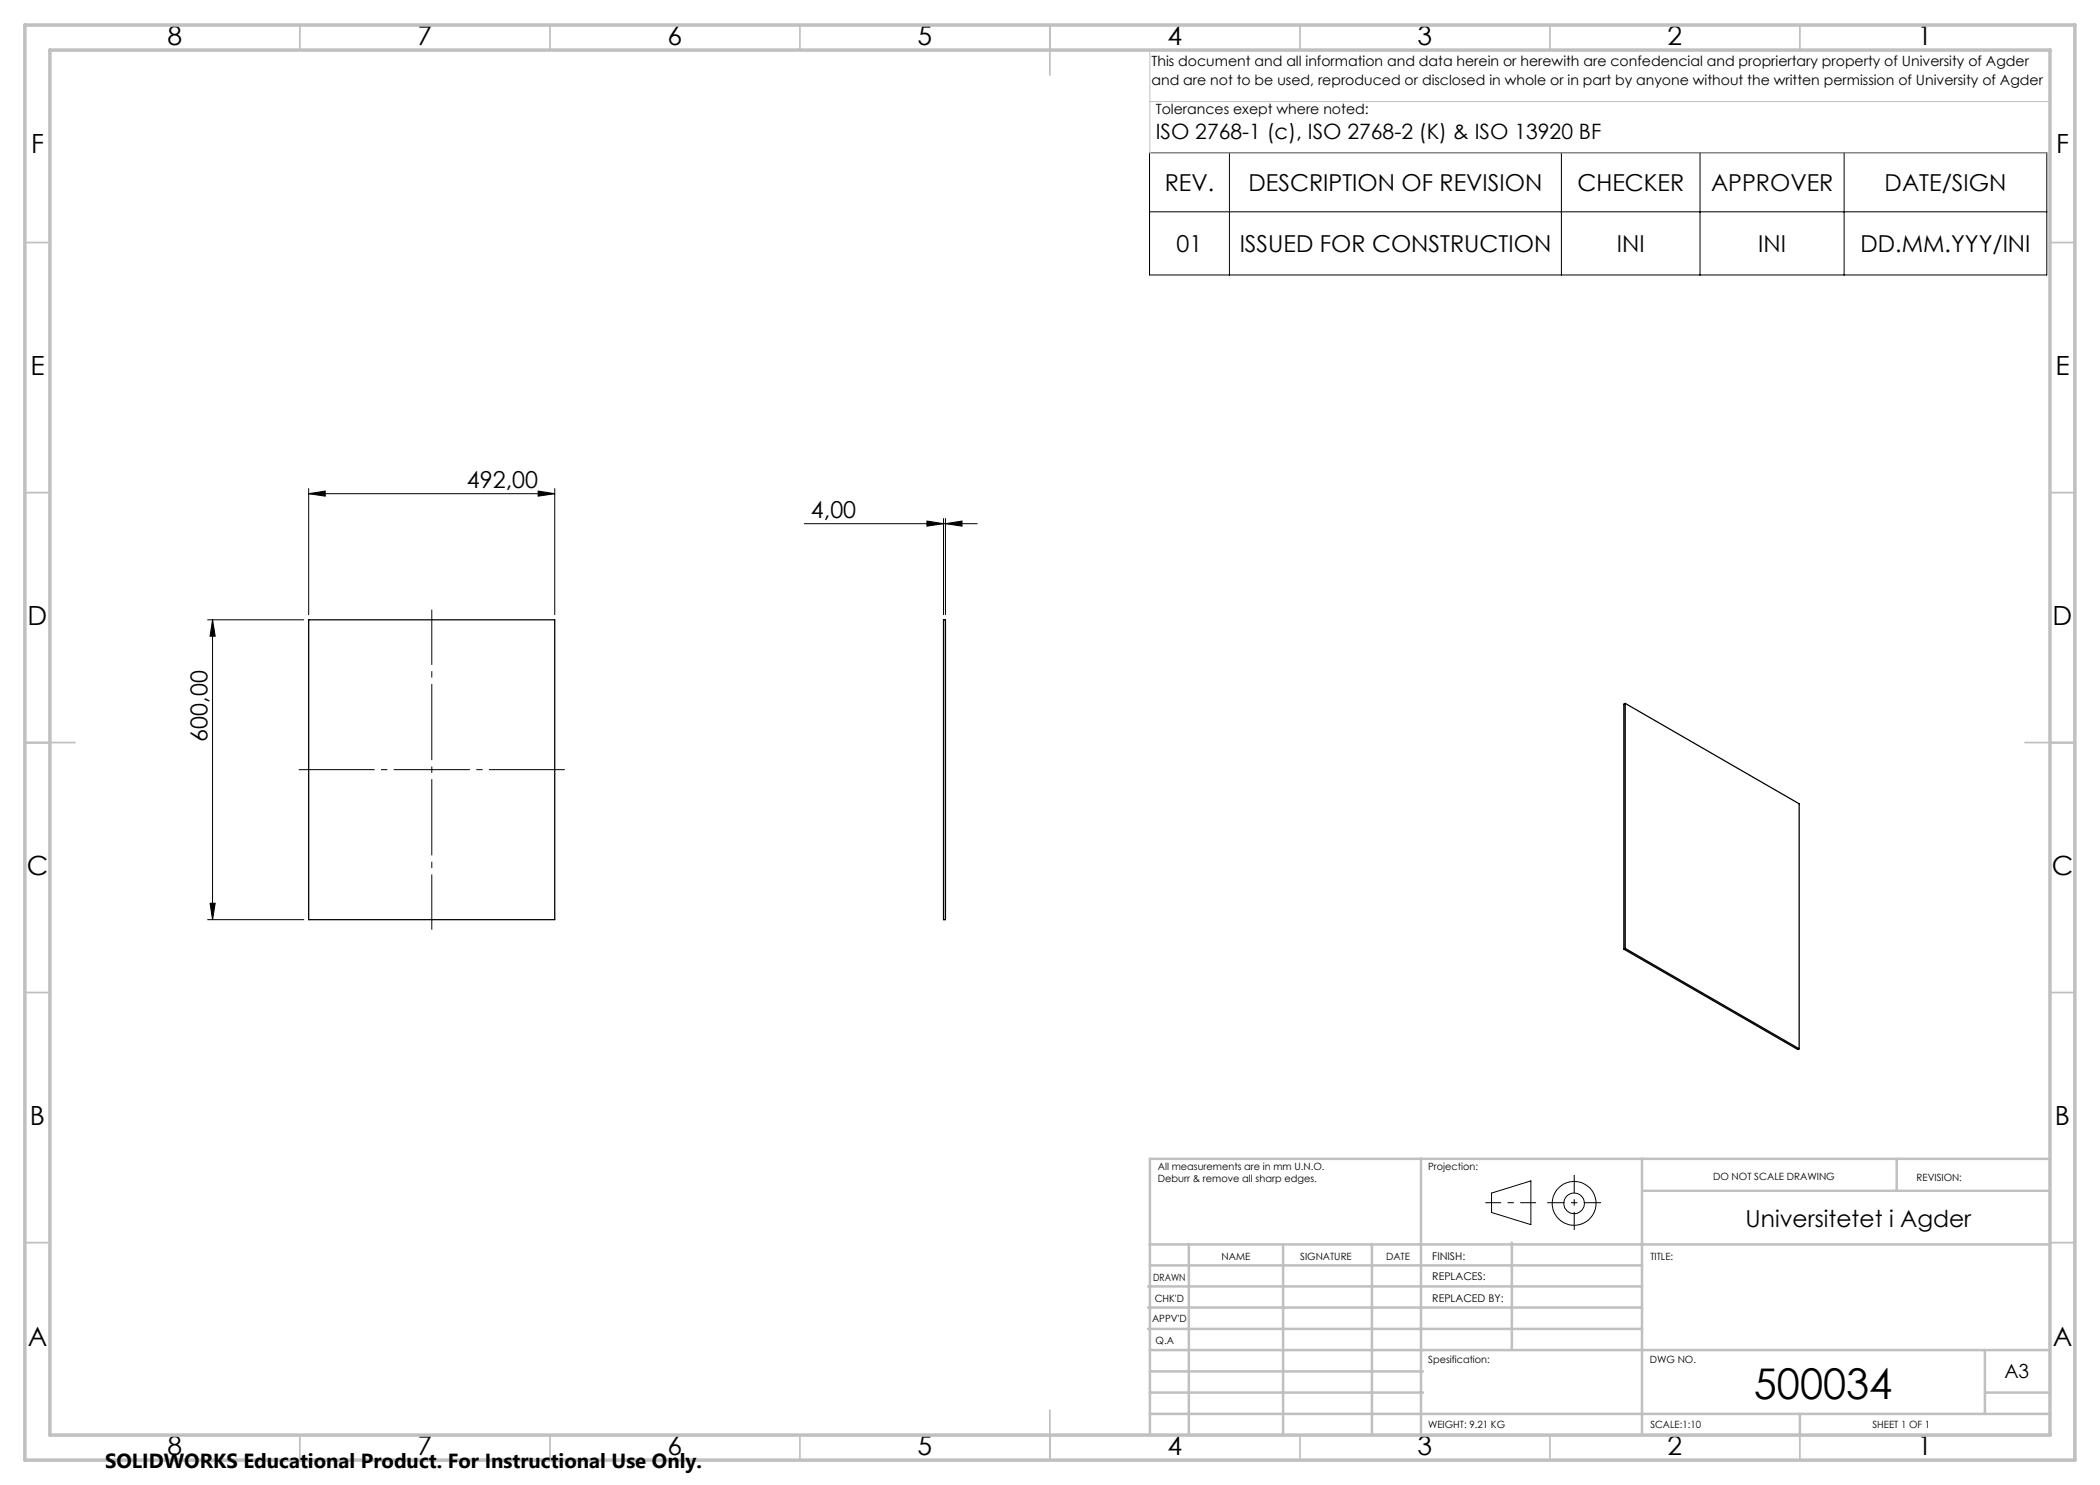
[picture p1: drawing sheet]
<svg xmlns="http://www.w3.org/2000/svg" width="420mm" height="297mm" viewBox="0 0 420 297" stroke-linecap="round" stroke-linejoin="round" font-family="sans-serif">
<path d="M61.7 124h49.2v59.9h-49.2zM188.7 124h.4v59.9h-.4zM325 140.7v49M325 140.7l34.8 20.1v49M325 140.7l-.2 .1v49M324.8 189.8l34.8 20.1 .2-.1M325 189.7l-.2 .1M325 189.7l34.8 20.1" fill="none" stroke="#000" stroke-width=".25"/>
<g fill="none" stroke="#000" stroke-width=".2">
<path d="M229.9 30.5h179.5v24.5h-179.5zM245.9 30.5v24.5M312.3 30.5v24.5M340 30.5v24.5M368.8 30.5v24.5M229.9 42.4h179.5M61.7 98.7l3.4-.5v1zM61.7 97.7v25.2M61.7 98.7h49.2M107.6 98.2l3.3 .5-3.3 .5zM110.9 97.7v25.2M160.9 104.7h34.5"/>
<path d="M185.4 104.2l3.3 .5-3.3 .5zM188.7 103.7v19.2M189.1 104.7l3.3-.5v1zM189.1 103.7v19.2M41.5 124h19.2M42.5 124v59.9M42.5 124l.5 3.2h-1zM41.5 183.9h19.2M42 180.7h1l-.5 3.2zM298.3 238.6l7.9-2.4v8.7l-7.9-2.4z"/>
<circle cx="314.8" cy="240.7" r="2.07"/>
<circle cx="314.8" cy="240.7" r="4.4"/>
</g>
<path d="M86.4 185.9v-64" fill="none" stroke="#000" stroke-width=".2" stroke-dasharray="15.2 1.3 1.3 1.3" stroke-dashoffset="4.2" stroke-linecap="butt"/>
<path d="M113 153.9h-53.2" fill="none" stroke="#000" stroke-width=".2" stroke-dasharray="15.2 1.3 1.3 1.3" stroke-dashoffset=".1" stroke-linecap="butt"/>
<path d="M297.1 240.5h10.1" fill="none" stroke="#000" stroke-width=".2" stroke-dasharray="15.2 1.3 1.3 1.3" stroke-dashoffset="12.1" stroke-linecap="butt"/>
<path d="M314.8 235v11" fill="none" stroke="#000" stroke-width=".2" stroke-dasharray="15.2 1.3 1.3 1.3" stroke-dashoffset="11.6" stroke-linecap="butt"/>
<path d="M309.5 240.5h10.7" fill="none" stroke="#000" stroke-width=".2" stroke-dasharray="15.2 1.3 1.3 1.3" stroke-dashoffset="11.8" stroke-linecap="butt"/>
<path d="M230 10v20.6h180M230.5 10h179.5v33M230 20.3h180" fill="none" stroke="#c0c0c0" stroke-width=".2"/>
<g fill="none" stroke="#c0c0c0" stroke-width=".35">
<path d="M60 5v5M110 5v5M160 5v5M210 5v10M260 5v5M310 5v5M360 5v5M5 48.5h5M410 48.5h5M5 98.5h5M410 98.5h5M5 148.5h10"/>
<path d="M405 148.5h10M5 198.5h5M410 198.5h5M5 248.5h5M410 248.5h5M60 287v5M110 287v5M160 287v5M210 282v10M260 287v5M310 287v5M360 287v5"/>
</g>
<g fill="none" stroke="#c0c0c0" stroke-width=".5">
<path d="M284.2 231.8v55.2M328.4 231.8v55.2M328.8 238.2h81.2M379.3 231.8v6.4M410 231.8h-180v55.2M229.6 257.3h98.8M230 248.9h179.6M230 253.1h98.4M237.8 248.8v38.2M256.6 248.9v38.2M274.4 248.8v38.2M302.4 248.5v21.5"/>
<path d="M229.6 265.8h98.8M229.6 261.5h98.8M230 278.5h54.6M230 274.3h54.6M230 270h180M397 278.5h13M397 270v12.8M230 282.8h180M360 282.8v4.2"/>
</g>
<path d="M5 5h410v287h-410zM10 10h400v277h-400z" fill="none" stroke="#c0c0c0" stroke-width=".7"/>
<g fill="#000">
<path d="M107.6 98.2l3.3 .5-3.3 .5zM61.7 98.7l3.4-.5v1z"/>
<path d="M185.4 104.2l3.3 .5-3.3 .5zM189.1 104.7l3.3-.5v1z"/>
<path d="M42 180.7h1l-.5 3.2zM42.5 124l.5 3.2h-1z"/>
</g>
<text font-size="8.5" x="350.8" y="279.7">500034</text>
<g font-size="5.3">
<text x="33.5" y="8.9">8</text>
<text x="83.5" y="8.9">7</text>
<text x="133.5" y="8.9">6</text>
<text x="183.5" y="8.9">5</text>
<text x="233.5" y="8.9">4</text>
<text x="283.5" y="8.9">3</text>
<text x="333.5" y="8.9">2</text>
<text x="383.5" y="8.9">1</text>
<text x="6.2" y="30.7">F</text>
<text x="411.2" y="30.7">F</text>
<text x="6.1" y="74.9">E</text>
<text x="411.1" y="74.9">E</text>
<text x="5.5" y="124.9">D</text>
<text x="410.5" y="124.9">D</text>
<text x="5.3" y="174.9">C</text>
<text x="410.3" y="174.9">C</text>
<text x="6" y="224.9">B</text>
<text x="411" y="224.9">B</text>
<text x="5.5" y="269.2">A</text>
<text x="410.5" y="269.2">A</text>
<text x="33.5" y="290.9">8</text>
<text x="83.5" y="290.9">7</text>
<text x="133.5" y="290.9">6</text>
<text x="183.5" y="290.9">5</text>
<text x="233.5" y="290.9">4</text>
<text x="283.5" y="290.9">3</text>
<text x="333.5" y="290.9">2</text>
<text x="383.5" y="290.9">1</text>
</g>
<g font-size="4.7">
<text x="233" y="38.1">REV.</text>
<text x="249.7" y="38.1">DESCRIPTION OF REVISION</text>
<text x="315.5" y="38.1">CHECKER</text>
<text x="342.2" y="38.1">APPROVER</text>
<text x="376.9" y="38.1">DATE/SIGN</text>
<text x="235.3" y="50.3">01</text>
<text x="247.9" y="50.3">ISSUED FOR CONSTRUCTION</text>
<text x="323.4" y="50.3">INI</text>
<text x="351.7" y="50.3">INI</text>
<text x="372.1" y="50.3">DD.MM.YYY/INI</text>
<text x="93.4" y="97.7">492,00</text>
<text x="162.2" y="103.7">4,00</text>
<text x="41.5" y="148.3" transform="rotate(-90 41.5 148.3)">600,00</text>
<text x="349.1" y="245.3">Universitetet i Agder</text>
</g>
<text font-size="4.2" x="231.1" y="27.8">ISO 2768-1 (c), ISO 2768-2 (K) &amp; ISO 13920 BF</text>
<text font-size="4.1" x="21" y="293.7">SOLIDWORKS Educational Product. For Instructional Use Only.</text>
<text font-size="3.9" x="400.9" y="275.5">A3</text>
<g font-size="2.8">
<text x="230.3" y="13.1">This document and all information and data herein or herewith are confedencial and propriertary property of University of Agder</text>
<text x="230.3" y="16.9">and are not to be used, reproduced or disclosed in whole or in part by anyone without the written permission of University of Agder</text>
<text x="231.1" y="22.8">Tolerances exept where noted:</text>
</g>
<g font-size="2.1">
<text x="286.4" y="251.9">FINISH:</text>
<text x="286.5" y="256">REPLACES:</text>
<text x="286.5" y="260.4">REPLACED BY:</text>
</g>
<g font-size="2">
<text x="231.6" y="234">All measurements are in mm U.N.O.</text>
<text x="285.6" y="234">Projection:</text>
<text x="231.6" y="236.5">Deburr &amp; remove all sharp edges.</text>
<text x="342.6" y="236">DO NOT SCALE DRAWING</text>
<text x="383.3" y="236.2">REVISION:</text>
<text x="244.3" y="252">NAME</text>
<text x="260" y="251.9">SIGNATURE</text>
<text x="277.2" y="251.9">DATE</text>
<text x="330.1" y="251.9">TITLE:</text>
<text x="230.6" y="256.1">DRAWN</text>
<text x="230.9" y="260.3">CHK'D</text>
<text x="230.4" y="264.4">APPV'D</text>
<text x="231.1" y="268.8">Q.A</text>
<text x="285.6" y="272.5">Spesification:</text>
<text x="330" y="272.5">DWG NO.</text>
<text x="285.6" y="285.5">WEIGHT: 9.21 KG</text>
<text x="330.1" y="285.6">SCALE:1:10</text>
<text x="374.5" y="285.6">SHEET 1 OF 1</text>
</g>
</svg>
